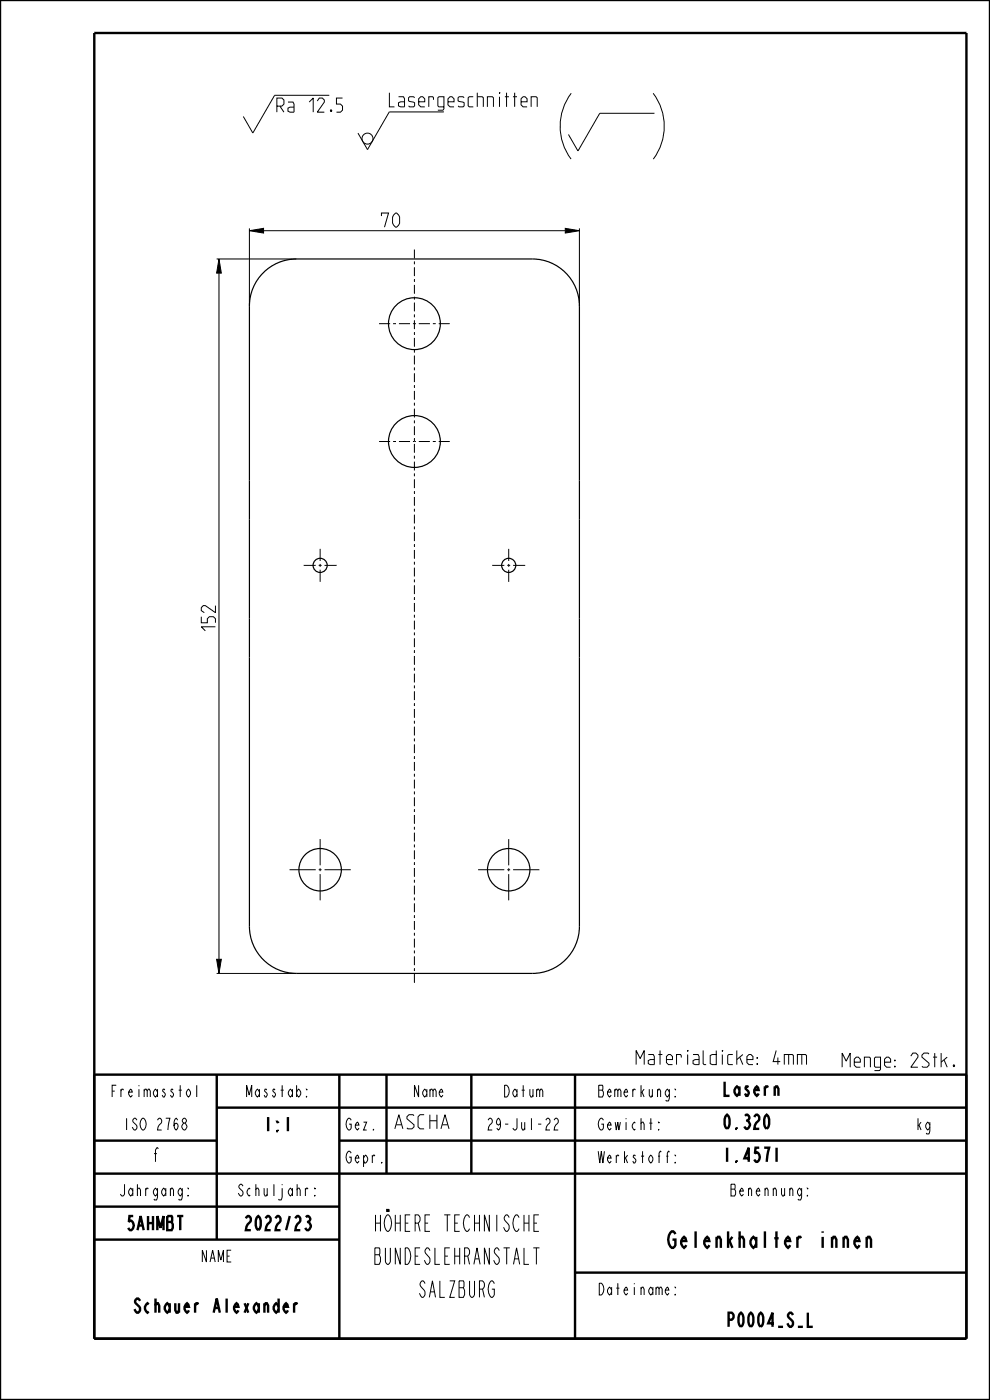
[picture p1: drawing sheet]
<svg xmlns="http://www.w3.org/2000/svg" width="210mm" height="297mm" viewBox="0 0 210 297" stroke-linecap="round" stroke-linejoin="round" font-family="sans-serif">
<path d="M46.4 54.9l.5 3h-1zM52.9 48.9l3-.5v1zM119.9 48.4l3 .5-3 .5zM45.9 203.5h1l-.5 3z" fill="#000"/>
<g fill="none" stroke="#000" stroke-width=".21">
<path d="M121.2 19.8a11.6 11.6 0 0 0-.1 14M138.5 19.8a11.6 11.6 0 0 1 .1 14M69.9 20.2h-11.6l-4.7 8-2-3.5M94.2 23.7h-11.6l-4.6 8-2.1-3.5M138.8 24h-11.6l-4.6 8-2-3.5M45.9 54.9h17M46.4 54.9l.5 3h-1zM46.4 57.9v145.6M52.9 48.9l3-.5v1zM52.9 48.4v16.5M55.9 48.9h64M119.9 48.4l3 .5-3 .5z"/>
<path d="M122.9 48.4v16.5M45.9 203.5h1l-.5 3zM45.9 206.5h17"/>
<circle cx="78" cy="29.4" r="1.17"/>
</g>
<g fill="none" stroke="#000" stroke-width=".51">
<path d="M0 0h210v297h-210zM20 7h185v277h-185zM20 228h185v56M46 235h159M46 228v35M72 228v56M82 228v21M100 228v21M122 228v56M20 242h26M20 249h185M20 256h52"/>
<path d="M72 242h133M20 263h52M122 270h83"/>
</g>
<path d="M52.9 110.2v21M122.9 110.2v21" fill="none" stroke="#000" stroke-width=".25"/>
<!-- layer: A_ACHSEN -->
<g fill="none" stroke="#000" stroke-width=".21">
<path d="M87.9 52.9v1.9M87.9 55.4v.7M87.9 56.7v1.9M87.9 59.2v.6M80.4 68.7h2.4M83.4 68.7h.6M84.6 68.7h2.4M87.6 68.7h.6M87.9 60.4v1.9M87.9 62.9v.7M87.9 64.2v1.9M87.9 66.7v.6"/>
<path d="M87.9 67.9v1.9M87.9 70.4v.7M87.9 71.7v1.9M87.9 74.2v.6M87.9 75.4v1.9M87.9 77.9v.7M87.9 79.2v1.9M88.8 68.7h2.4M91.8 68.7h.6M93.1 68.7h2.3M80.4 93.7h2.4M83.4 93.7h.6"/>
<path d="M84.6 93.7h2.4M87.6 93.7h.6M87.9 81.7v.6M87.9 82.9v1.9M87.9 85.4v.7M87.9 86.7v1.9M87.9 89.2v.6M87.9 90.4v1.9M87.9 92.9v.7M87.9 94.2v1.9M87.9 96.7v.6M87.9 97.9v1.9"/>
<path d="M88.8 93.7h2.4M91.8 93.7h.6M93.1 93.7h2.3M64.4 119.9h2.6M67.6 119.9h.6M67.9 116.4v2.6M67.9 119.6v.7M68.8 119.9h2.6M87.9 100.4v.6M87.9 101.7v1.9M87.9 104.2v.6M87.9 105.4v1.9"/>
<path d="M87.9 107.9v.6M87.9 109.2v1.8M87.9 111.7v.6M87.9 112.9v1.9M87.9 115.4v.6M87.9 116.7v1.8M87.9 119.2v.6M104.4 119.9h2.6M107.6 119.9h.6M107.9 116.4v2.6M107.9 119.6v.7M108.8 119.9h2.6"/>
<path d="M67.9 120.9v2.5M87.9 120.4v1.9M87.9 122.9v.6M87.9 124.2v1.8M87.9 126.7v.6M87.9 127.9v1.9M87.9 130.4v.6M87.9 131.7v1.8M87.9 134.2v.6M87.9 135.4v1.9M87.9 137.9v.6M87.9 139.2v1.8"/>
<path d="M107.9 120.9v2.5M87.9 141.7v.6M87.9 142.9v1.9M87.9 145.4v.6M87.9 146.6v1.9M87.9 149.2v.6M87.9 150.4v1.9M87.9 152.9v.6M87.9 154.1v1.9M87.9 156.7v.6M87.9 157.9v1.9M67.9 178v5.6"/>
<path d="M87.9 160.4v.6M87.9 161.6v1.9M87.9 164.1v.7M87.9 165.4v1.9M87.9 167.9v.6M87.9 169.1v1.9M87.9 171.6v.7M87.9 172.9v1.9M87.9 175.4v.6M87.9 176.6v1.9M87.9 179.1v.7M107.9 178v5.6"/>
<path d="M61.4 184.5h5.6M67.6 184.5h.6M67.9 184.2v.6M67.9 185.4v5.6M68.8 184.5h5.6M87.9 180.4v1.9M87.9 182.9v.6M87.9 184.1v1.9M87.9 186.6v.7M87.9 187.9v1.9M87.9 190.4v.6M87.9 191.6v1.9"/>
<path d="M87.9 194.1v.7M87.9 195.4v1.9M87.9 197.9v.6M87.9 199.1v1.9M101.4 184.5h5.6M107.6 184.5h.6M107.9 184.2v.6M107.9 185.4v5.6M108.8 184.5h5.6M87.9 201.6v.7M87.9 202.9v1.9M87.9 205.4v.6"/>
<path d="M87.9 206.6v1.9"/>
</g>
<g fill="none" stroke="#000" stroke-width=".25">
<path d="M52.9 101.9v8.3M122.9 101.9v8.3M52.9 131.2v8.3M122.9 131.2v8.3"/>
<circle cx="87.9" cy="68.7" r="5.5"/>
<circle cx="87.9" cy="93.7" r="5.5"/>
<circle cx="67.9" cy="119.9" r="1.5"/>
<circle cx="107.9" cy="119.9" r="1.5"/>
<circle cx="67.9" cy="184.5" r="4.5"/>
<circle cx="107.9" cy="184.5" r="4.5"/>
</g>
<!-- layer: A_RUNDUNGEN -->
<path d="M52.9 101.9v-37a10 10 0 0 1 10-10h50a10 10 0 0 1 10 10v37M52.9 139.5v57a10 10 0 0 0 10 10h50a10 10 0 0 0 10-10v-57" fill="none" stroke="#000" stroke-width=".25"/>
<g font-size="4.6">
<text x="77.1" y="261.2">HÖHERE TECHNISCHE</text>
<text x="77.1" y="268.2">BUNDESLEHRANSTALT</text>
<text x="138.9" y="264.7">Gelenkhalter innen</text>
<text x="87.6" y="275.2">SALZBURG</text>
</g>
<g font-size="3.9">
<text x="58.7" y="23.8">Ra 12.5</text>
<text x="82.6" y="22.7">Lasergeschnitten</text>
<text x="80.9" y="48.2">70</text>
<text x="45.7" y="133.8" transform="rotate(-90 45.7 133.8)">152</text>
<text x="134.4" y="225.9">Materialdicke: 4mm Menge: 2Stk.</text>
<text x="153.2" y="232.5">Lasern</text>
<text x="55.5" y="240">1:1</text>
<text x="83.2" y="239.5">ASCHA</text>
<text x="153.2" y="239.5">0.320</text>
<text x="31.6" y="246.5">f</text>
<text x="153.2" y="246.5">1.4571</text>
<text x="26" y="261">5AHMBT</text>
<text x="50.8" y="261">2022/23</text>
<text x="26.1" y="278.5">Schauer Alexander</text>
<text x="152.9" y="281.5">P0004_S_L</text>
</g>
<g font-size="3.3">
<text x="22.3" y="232.7">Freimasstol</text>
<text x="51.2" y="232.7">Masstab:</text>
<text x="87.1" y="232.7">Name</text>
<text x="106.1" y="232.7">Datum</text>
<text x="127.1" y="232.7">Bemerkung:</text>
<text x="25.2" y="239.7">ISO 2768</text>
<text x="73.2" y="239.7">Gez.</text>
<text x="102.2" y="239.7">29-Jul-22</text>
<text x="127.1" y="239.7">Gewicht:</text>
<text x="194.2" y="239.7">kg</text>
<text x="73.2" y="246.7">Gepr.</text>
<text x="127.1" y="246.7">Werkstoff:</text>
<text x="24.2" y="253.7">Jahrgang:</text>
<text x="49.2" y="253.7">Schuljahr:</text>
<text x="153.7" y="253.7">Benennung:</text>
<text x="42.1" y="267.7">NAME</text>
<text x="127.1" y="274.7">Dateiname:</text>
</g>
</svg>
